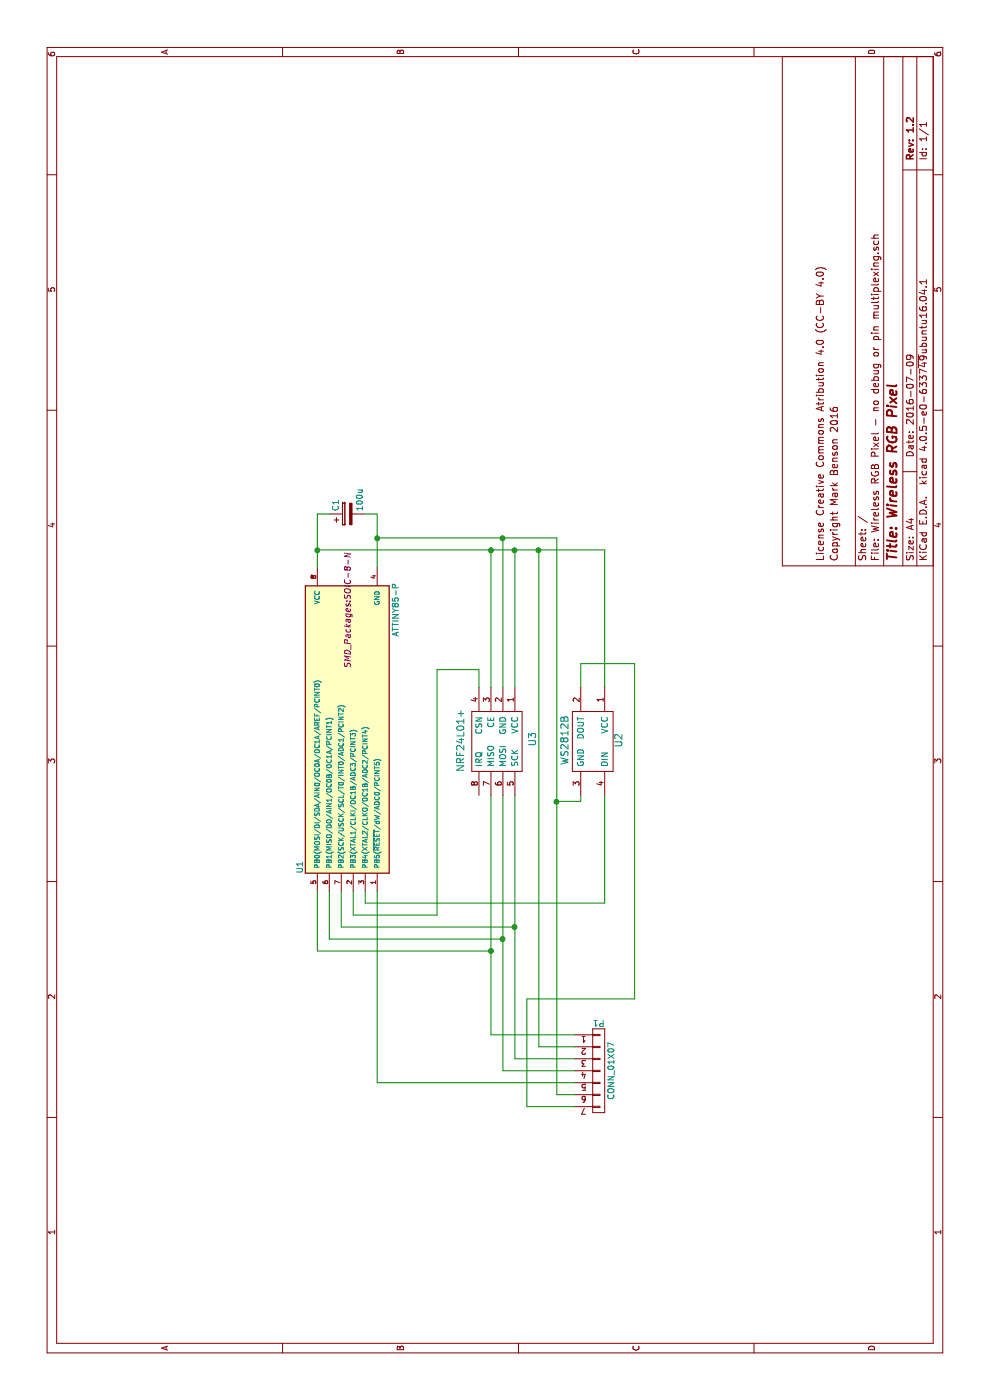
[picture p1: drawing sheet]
EESchema Schematic File Version 2
LIBS:power
LIBS:device
LIBS:transistors
LIBS:conn
LIBS:linear
LIBS:regul
LIBS:74xx
LIBS:cmos4000
LIBS:adc-dac
LIBS:memory
LIBS:xilinx
LIBS:microcontrollers
LIBS:dsp
LIBS:microchip
LIBS:analog_switches
LIBS:motorola
LIBS:texas
LIBS:intel
LIBS:audio
LIBS:interface
LIBS:digital-audio
LIBS:philips
LIBS:display
LIBS:cypress
LIBS:siliconi
LIBS:opto
LIBS:atmel
LIBS:contrib
LIBS:valves
LIBS:Wireless RGB Pixel - no debug or pin multiplexing-cache
EELAYER 25 0
EELAYER END
$Descr A4 11693 8268
encoding utf-8
Sheet 1 1
Title "Wireless RGB Pixel"
Date "2016-07-09"
Rev "1.2"
Comp ""
Comment1 "Copyright Mark Benson 2016"
Comment2 "License Creative Commons Atribution 4.0 (CC-BY 4.0)"
Comment3 ""
Comment4 ""
$EndDescr
$Comp
L ATTINY85-P U1
U 1 1
P 5600 2900
F 0 "U1" H 4450 3300 50  0000 C CNN
F 1 "ATTINY85-P" H 6600 2500 50  0000 C CNN
F 2 "SMD_Packages:SOIC-8-N" H 6600 2900 50  0000 C CIN
F 3 "" H 5600 2900 50  0000 C CNN
	1    5600 2900
	1    0    0    -1  
$EndComp
$Comp
L CP C1
U 1 1
P 7400 2900
F 0 "C1" H 7425 3000 50  0000 L CNN
F 1 "100u" H 7425 2800 50  0000 L CNN
F 2 "Capacitors_Tantalum_SMD:TantalC_SizeB_EIA-3528_Reflow" H 7438 2750 50  0001 C CNN
F 3 "" H 7400 2900 50  0000 C CNN
	1    7400 2900
	1    0    0    -1  
$EndComp
$Comp
L CONN_01X07 P1
U 1 1
P 2750 5000
F 0 "P1" H 2750 5400 50  0000 C CNN
F 1 "CONN_01X07" V 2850 5000 50  0000 C CNN
F 2 "Custom:CONN7" H 2750 5000 50  0001 C CNN
F 3 "" H 2750 5000 50  0000 C CNN
	1    2750 5000
	0    1    1    0   
$EndComp
Wire Wire Line
	2850 4300 5050 4300
Wire Wire Line
	3950 4300 3950 2850
Wire Wire Line
	3950 2850 4250 2850
Wire Wire Line
	4250 2750 3850 2750
Wire Wire Line
	3850 2750 3850 4200
Wire Wire Line
	2750 4200 5050 4200
Wire Wire Line
	4250 2650 3750 2650
Wire Wire Line
	3750 2650 3750 4100
Wire Wire Line
	3050 4100 5050 4100
Wire Wire Line
	7100 5050 5950 5050
Wire Wire Line
	5000 4850 5050 4850
Wire Wire Line
	4250 3050 4150 3050
Wire Wire Line
	6150 4850 5950 4850
Wire Wire Line
	7200 4650 7200 3150
Wire Wire Line
	7100 2650 7100 5050
Wire Wire Line
	7400 2650 7400 2750
Connection ~ 7100 2650
Connection ~ 7200 3150
Connection ~ 3750 4100
Wire Wire Line
	2950 4500 7100 4500
Connection ~ 3950 4300
Connection ~ 3850 4200
Wire Wire Line
	6950 2650 7400 2650
Wire Wire Line
	7400 3150 6950 3150
Wire Wire Line
	7400 3050 7400 3150
Wire Wire Line
	2950 4800 2950 4500
Wire Wire Line
	2750 4200 2750 4800
Wire Wire Line
	2650 3150 2650 4800
Wire Wire Line
	2550 4800 2550 4650
Wire Wire Line
	2550 4650 7200 4650
Connection ~ 5000 4650
Wire Wire Line
	5000 4650 5000 4850
Wire Wire Line
	2650 3150 4250 3150
Wire Wire Line
	3050 4800 3050 4100
Wire Wire Line
	2850 4300 2850 4800
Wire Wire Line
	2450 4400 2450 4800
Wire Wire Line
	4250 2950 4050 2950
Wire Wire Line
	4050 2950 4050 3650
Wire Wire Line
	4050 3650 6100 3650
Wire Wire Line
	6100 3650 6100 4000
Wire Wire Line
	6100 4000 5950 4000
Wire Wire Line
	5950 4100 7100 4100
Connection ~ 7100 4100
Wire Wire Line
	3350 4400 3350 5300
Wire Wire Line
	3350 4400 2450 4400
Connection ~ 7100 4500
$Comp
L NRF24L01+ U3
U 1 1
P 5950 4300
F 0 "U3" H 6380 4450 60  0000 C CNN
F 1 "NRF24L01+" H 6390 3850 60  0000 C CNN
F 2 "Custom:NRF24L01+_SMT" H 5950 4310 60  0001 C CNN
F 3 "" H 5950 4310 60  0000 C CNN
	1    5950 4300
	-1   0    0    1   
$EndComp
Wire Wire Line
	5950 4200 7200 4200
Connection ~ 7200 4200
Wire Wire Line
	5950 4300 7100 4300
Connection ~ 7100 4300
$Comp
L WS2812B U2
U 1 1
P 5950 5050
F 0 "U2" H 6390 5170 60  0000 C CNN
F 1 "WS2812B" H 6390 4720 60  0000 C CNN
F 2 "Custom:WS2812B_SMT" H 6270 4980 60  0001 C CNN
F 3 "" H 6270 4980 60  0000 C CNN
	1    5950 5050
	-1   0    0    1   
$EndComp
Wire Wire Line
	5050 5050 4150 5050
Wire Wire Line
	4150 5050 4150 3050
Wire Wire Line
	6150 4850 6150 5300
Wire Wire Line
	6150 5300 3350 5300
$EndSCHEMATC
